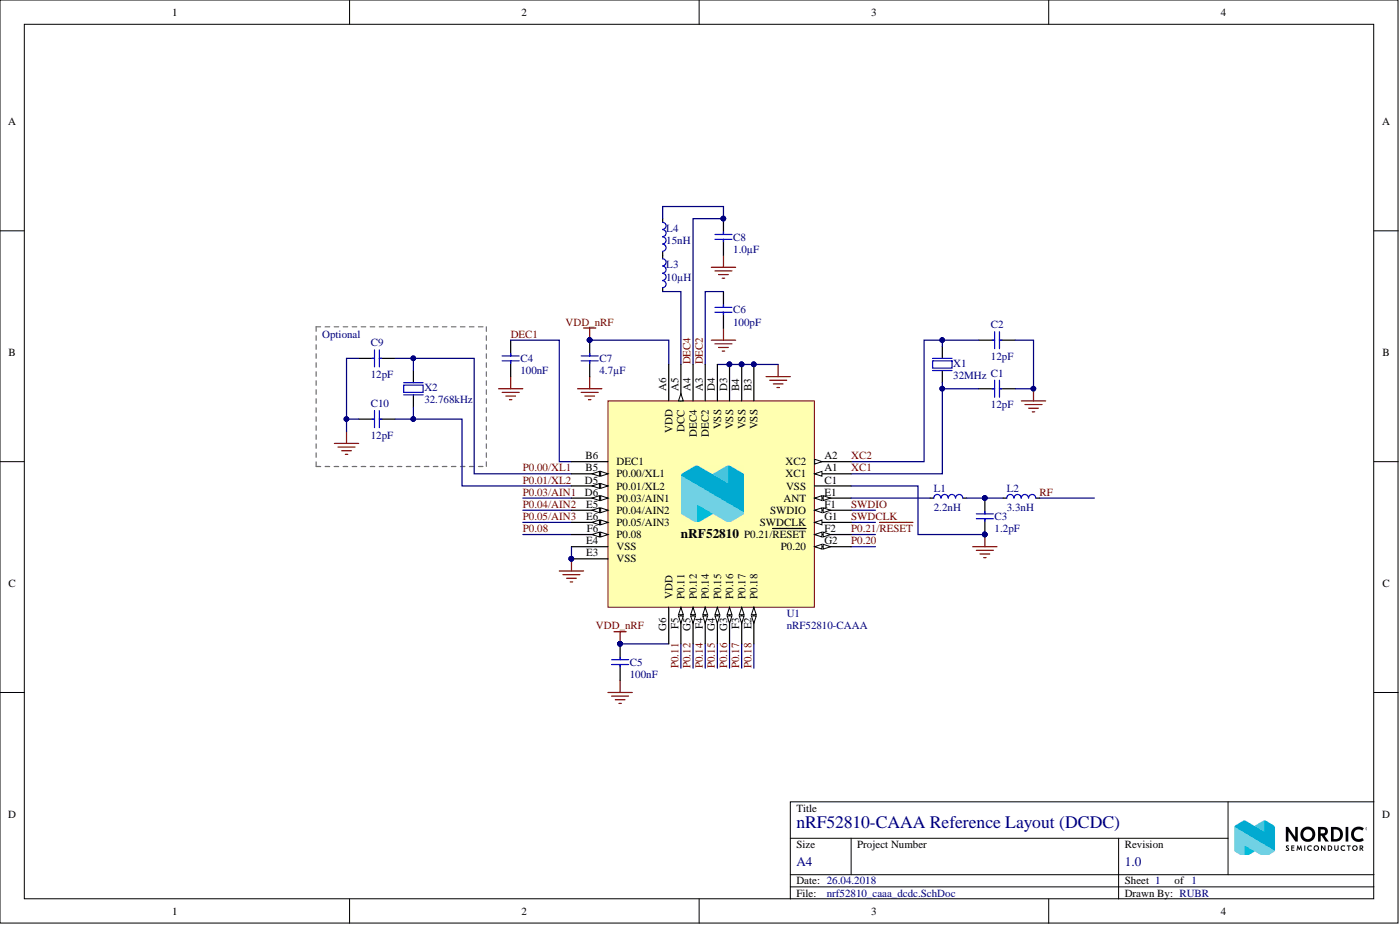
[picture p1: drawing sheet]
# Altium project nrf52810_caaa_dcdc.PrjPCB
1 sheet, 17 parts. Net scope: global (net labels, ports and power ports of the same name join across sheets).
Board file: nrf52810_caaa_dcdc.PcbDoc

## Sheet nrf52810_caaa_dcdc.SchDoc: nRF52810-CAAA Reference Layout (DCDC)
size A4; Revision: 1.0; SheetNumber: 1; SheetTotal: 1; DrawnBy: RUBR; DocumentSize: A4; PCAName: nRF52810-CAAA Reference Layout (DCDC)

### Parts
C1  12pF  [CAPC0603X03L_C]
C2  12pF  [CAPC0603X03L_C]
C3  1.2pF  [CAPC0603X03L_C]
C4  100nF  [CAPC0603X03L_C]
C5  100nF  [CAPC0603X03L_C]
C6  100pF  [CAPC0603X03L_C]
C7  4.7µF  [CAPC1608X06L]
C8  1.0µF  [CAPC1005X04L]
C9  12pF  [CAPC0603X03L_C]
C10  12pF  [CAPC0603X03L_C]
L1  2.2nH  [INDC0603X03L_C]
L2  3.3nH  [INDC0603X03L_C]
L3  10µH  [INDC1608X06L]
L4  15nH  [INDC1005X04L]
U1  nRF52810-CAAA  [BGA33C40P6X6_247X246X50]
X1  32MHz  [BT-XTAL_2016]
X2  32.768kHz  [XTAL_2012]

### Blocks framed on the sheet
Optional: C9 C10 X2

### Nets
GND: C1.1 C2.1 C3.1 C4.2 C5.2 C6.1 C7.2 C8.1 C9.1 C10.1 U1.B3(VSS) U1.B4(VSS) U1.C1(VSS) U1.D3(VSS) U1.D4(VSS) U1.E3(VSS) U1.E4(VSS) X1.2(GND) X1.4(GND)
VDD_nRF: C5.1 C7.1 U1.A6(VDD) U1.G6(VDD)
DEC1: C4.1 U1.B6(DEC1)
DEC2: C6.2 U1.A3(DEC2)
DEC4: C8.2 L4.1 U1.A4(DEC4)
P0.00/XL1: C9.2 U1.B5(P0.00/XL1) X2.1(inp)
P0.01/XL2: C10.2 U1.D5(P0.01/XL2) X2.2(out)
P0.03/AIN1: U1.D6(P0.03/AIN1)
P0.04/AIN2: U1.E5(P0.04/AIN2)
P0.05/AIN3: U1.E6(P0.05/AIN3)
P0.08: U1.F6(P0.08)
P0.11: U1.F5(P0.11)
P0.12: U1.G5(P0.12)
P0.14: U1.F4(P0.14)
P0.15: U1.G4(P0.15)
P0.16: U1.G3(P0.16)
P0.17: U1.F3(P0.17)
P0.18: U1.E2(P0.18)
P0.20: U1.G2(P0.20)
P0.21/~{RESET}: U1.F2(P0.21/~{RESET})
RF: L2.2
SWDCLK: U1.G1(SWDCLK)
SWDIO: U1.F1(SWDIO)
XC1: C1.2 U1.A1(XC1) X1.1(inp)
XC2: C2.2 U1.A2(XC2) X1.3(out)
NetC3_2: C3.2 L1.2 L2.1
NetL1_1: L1.1 U1.E1(ANT)
NetL3_1: L3.1 L4.2
NetL3_2: L3.2 U1.A5(DCC)
